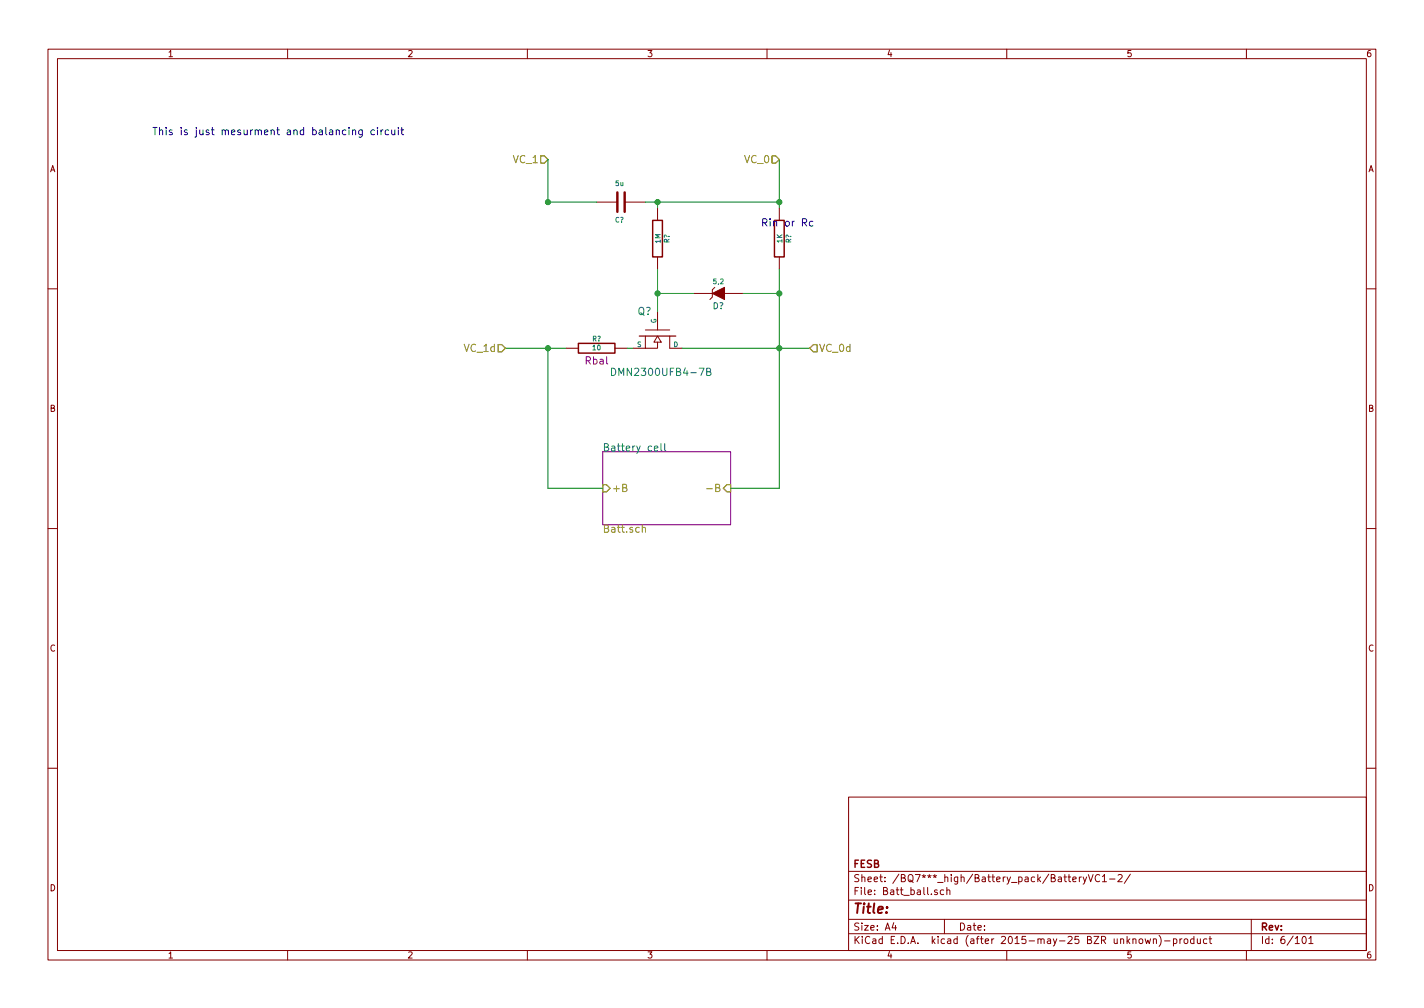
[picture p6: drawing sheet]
EESchema Schematic File Version 2
LIBS:iso5500
LIBS:crf_1
LIBS:BQ76940
LIBS:power
LIBS:device
LIBS:transistors
LIBS:conn
LIBS:linear
LIBS:regul
LIBS:74xx
LIBS:cmos4000
LIBS:adc-dac
LIBS:memory
LIBS:xilinx
LIBS:microcontrollers
LIBS:dsp
LIBS:microchip
LIBS:analog_switches
LIBS:motorola
LIBS:texas
LIBS:intel
LIBS:audio
LIBS:interface
LIBS:digital-audio
LIBS:philips
LIBS:display
LIBS:cypress
LIBS:siliconi
LIBS:opto
LIBS:atmel
LIBS:contrib
LIBS:valves
LIBS:BMS-cache
EELAYER 25 0
EELAYER END
$Descr A4 11693 8268
encoding utf-8
Sheet 14 101
Title ""
Date ""
Rev ""
Comp "FESB"
Comment1 ""
Comment2 ""
Comment3 ""
Comment4 ""
$EndDescr
$Sheet
S 4950 3700 1050 600 
U 55BD50FF
F0 "Battery cell" 60
F1 "Batt.sch" 60
F2 "-B" I R 6000 4000 60 
F3 "+B" I L 4950 4000 60 
$EndSheet
Text Notes 1250 1100 0    60   ~ 0
This is just mesurment and balancing circuit
$Comp
L MOS_N Q?
U 1 1
P 5400 2750
AR Path="/55BB8FBC/3A501D31/55BD57AA" Ref="Q?"  Part="1" 
AR Path="/55BB8FBC/3A507C61/55BD57AA" Ref="Q?"  Part="1" 
AR Path="/55BB8FBC/3A509CE9/55BD57AA" Ref="Q?"  Part="1" 
AR Path="/55BB8FBC/3A53CBC8/55BD57AA" Ref="Q?"  Part="1" 
AR Path="/55BB8FBC/3A539FA4/55BD57AA" Ref="Q?"  Part="1" 
AR Path="/55BB8FBC/3A5B5476/3A501D31/55BD57AA" Ref="Q?"  Part="1" 
AR Path="/55BB8FBC/3A5B5476/3A5031D0/55BD57AA" Ref="Q?"  Part="1" 
AR Path="/55BB8FBC/3A5B5476/3A507C61/55BD57AA" Ref="Q?"  Part="1" 
AR Path="/55BB8FBC/3A5B5476/3A509CE9/55BD57AA" Ref="Q?"  Part="1" 
AR Path="/55BB8FBC/3A5B5476/3A53CBC8/55BD57AA" Ref="Q?"  Part="1" 
AR Path="/55BB8FBC/3A5B5476/3A5401FD/55BD57AA" Ref="Q?"  Part="1" 
AR Path="/55BB8FBC/3A5B5476/3A5314A2/55BD57AA" Ref="Q?"  Part="1" 
AR Path="/55BB8FBC/3A5B5476/3A5364FA/55BD57AA" Ref="Q?"  Part="1" 
AR Path="/55BB8FBC/3A5B5476/3A539FA4/55BD57AA" Ref="Q?"  Part="1" 
AR Path="/3A58CB36/3A501D31/55BD57AA" Ref="Q?"  Part="1" 
AR Path="/3A58CB36/3A5031D0/55BD57AA" Ref="Q?"  Part="1" 
AR Path="/3A58CB36/3A507C61/55BD57AA" Ref="Q?"  Part="1" 
AR Path="/3A58CB36/3A509CE9/55BD57AA" Ref="Q?"  Part="1" 
AR Path="/3A58CB36/3A53CBC8/55BD57AA" Ref="Q?"  Part="1" 
AR Path="/3A58CB36/3A5401FD/55BD57AA" Ref="Q?"  Part="1" 
AR Path="/3A58CB36/3A5314A2/55BD57AA" Ref="Q?"  Part="1" 
AR Path="/3A58CB36/3A5364FA/55BD57AA" Ref="Q?"  Part="1" 
AR Path="/3A58CB36/3A539FA4/55BD57AA" Ref="Q?"  Part="1" 
AR Path="/55C14E4B/3A5B5476/3A501D31/55BD57AA" Ref="Q?"  Part="1" 
AR Path="/55C14E4B/3A5B5476/3A5031D0/55BD57AA" Ref="Q?"  Part="1" 
AR Path="/55C14E4B/3A5B5476/3A507C61/55BD57AA" Ref="Q?"  Part="1" 
AR Path="/55C14E4B/3A5B5476/3A509CE9/55BD57AA" Ref="Q?"  Part="1" 
AR Path="/55C14E4B/3A5B5476/3A53CBC8/55BD57AA" Ref="Q?"  Part="1" 
AR Path="/55C14E4B/3A5B5476/3A5401FD/55BD57AA" Ref="Q?"  Part="1" 
AR Path="/55C14E4B/3A5B5476/3A5314A2/55BD57AA" Ref="Q?"  Part="1" 
AR Path="/55C14E4B/3A5B5476/3A5364FA/55BD57AA" Ref="Q?"  Part="1" 
AR Path="/55C14E4B/3A5B5476/3A539FA4/55BD57AA" Ref="Q?"  Part="1" 
F 0 "Q?" V 5200 2700 60  0000 R CNN
F 1 "DMN2300UFB4-7B" V 5700 3200 60  0000 R CNN
F 2 "" H 5400 2750 60  0000 C CNN
F 3 "" H 5400 2750 60  0000 C CNN
	1    5400 2750
	0    1    1    0   
$EndComp
$Comp
L R R?
U 1 1
P 4900 2850
AR Path="/55BB8FBC/3A501D31/55BD5928" Ref="R?"  Part="1" 
AR Path="/55BB8FBC/3A507C61/55BD5928" Ref="R?"  Part="1" 
AR Path="/55BB8FBC/3A509CE9/55BD5928" Ref="R?"  Part="1" 
AR Path="/55BB8FBC/3A53CBC8/55BD5928" Ref="R?"  Part="1" 
AR Path="/55BB8FBC/3A539FA4/55BD5928" Ref="R?"  Part="1" 
AR Path="/55BB8FBC/3A5B5476/3A501D31/55BD5928" Ref="R?"  Part="1" 
AR Path="/55BB8FBC/3A5B5476/3A5031D0/55BD5928" Ref="R?"  Part="1" 
AR Path="/55BB8FBC/3A5B5476/3A507C61/55BD5928" Ref="R?"  Part="1" 
AR Path="/55BB8FBC/3A5B5476/3A509CE9/55BD5928" Ref="R?"  Part="1" 
AR Path="/55BB8FBC/3A5B5476/3A53CBC8/55BD5928" Ref="R?"  Part="1" 
AR Path="/55BB8FBC/3A5B5476/3A5401FD/55BD5928" Ref="R?"  Part="1" 
AR Path="/55BB8FBC/3A5B5476/3A5314A2/55BD5928" Ref="R?"  Part="1" 
AR Path="/55BB8FBC/3A5B5476/3A5364FA/55BD5928" Ref="R?"  Part="1" 
AR Path="/55BB8FBC/3A5B5476/3A539FA4/55BD5928" Ref="R?"  Part="1" 
AR Path="/3A58CB36/3A501D31/55BD5928" Ref="R?"  Part="1" 
AR Path="/3A58CB36/3A5031D0/55BD5928" Ref="R?"  Part="1" 
AR Path="/3A58CB36/3A507C61/55BD5928" Ref="R?"  Part="1" 
AR Path="/3A58CB36/3A509CE9/55BD5928" Ref="R?"  Part="1" 
AR Path="/3A58CB36/3A53CBC8/55BD5928" Ref="R?"  Part="1" 
AR Path="/3A58CB36/3A5401FD/55BD5928" Ref="R?"  Part="1" 
AR Path="/3A58CB36/3A5314A2/55BD5928" Ref="R?"  Part="1" 
AR Path="/3A58CB36/3A5364FA/55BD5928" Ref="R?"  Part="1" 
AR Path="/3A58CB36/3A539FA4/55BD5928" Ref="R?"  Part="1" 
AR Path="/55C14E4B/3A5B5476/3A501D31/55BD5928" Ref="R?"  Part="1" 
AR Path="/55C14E4B/3A5B5476/3A5031D0/55BD5928" Ref="R?"  Part="1" 
AR Path="/55C14E4B/3A5B5476/3A507C61/55BD5928" Ref="R?"  Part="1" 
AR Path="/55C14E4B/3A5B5476/3A509CE9/55BD5928" Ref="R?"  Part="1" 
AR Path="/55C14E4B/3A5B5476/3A53CBC8/55BD5928" Ref="R?"  Part="1" 
AR Path="/55C14E4B/3A5B5476/3A5401FD/55BD5928" Ref="R?"  Part="1" 
AR Path="/55C14E4B/3A5B5476/3A5314A2/55BD5928" Ref="R?"  Part="1" 
AR Path="/55C14E4B/3A5B5476/3A5364FA/55BD5928" Ref="R?"  Part="1" 
AR Path="/55C14E4B/3A5B5476/3A539FA4/55BD5928" Ref="R?"  Part="1" 
F 0 "R?" V 4980 2850 40  0000 C CNN
F 1 "10" V 4907 2851 40  0000 C CNN
F 2 "" V 4830 2850 30  0000 C CNN
F 3 "" H 4900 2850 30  0000 C CNN
F 4 "Rbal" V 4800 2850 60  0000 C CNN "Name"
	1    4900 2850
	0    -1   -1   0   
$EndComp
$Comp
L ZENER D?
U 1 1
P 5900 2400
AR Path="/55BB8FBC/3A501D31/55BD5ABC" Ref="D?"  Part="1" 
AR Path="/55BB8FBC/3A507C61/55BD5ABC" Ref="D?"  Part="1" 
AR Path="/55BB8FBC/3A509CE9/55BD5ABC" Ref="D?"  Part="1" 
AR Path="/55BB8FBC/3A53CBC8/55BD5ABC" Ref="D?"  Part="1" 
AR Path="/55BB8FBC/3A539FA4/55BD5ABC" Ref="D?"  Part="1" 
AR Path="/55BB8FBC/3A5B5476/3A501D31/55BD5ABC" Ref="D?"  Part="1" 
AR Path="/55BB8FBC/3A5B5476/3A5031D0/55BD5ABC" Ref="D?"  Part="1" 
AR Path="/55BB8FBC/3A5B5476/3A507C61/55BD5ABC" Ref="D?"  Part="1" 
AR Path="/55BB8FBC/3A5B5476/3A509CE9/55BD5ABC" Ref="D?"  Part="1" 
AR Path="/55BB8FBC/3A5B5476/3A53CBC8/55BD5ABC" Ref="D?"  Part="1" 
AR Path="/55BB8FBC/3A5B5476/3A5401FD/55BD5ABC" Ref="D?"  Part="1" 
AR Path="/55BB8FBC/3A5B5476/3A5314A2/55BD5ABC" Ref="D?"  Part="1" 
AR Path="/55BB8FBC/3A5B5476/3A5364FA/55BD5ABC" Ref="D?"  Part="1" 
AR Path="/55BB8FBC/3A5B5476/3A539FA4/55BD5ABC" Ref="D?"  Part="1" 
AR Path="/3A58CB36/3A501D31/55BD5ABC" Ref="D?"  Part="1" 
AR Path="/3A58CB36/3A5031D0/55BD5ABC" Ref="D?"  Part="1" 
AR Path="/3A58CB36/3A507C61/55BD5ABC" Ref="D?"  Part="1" 
AR Path="/3A58CB36/3A509CE9/55BD5ABC" Ref="D?"  Part="1" 
AR Path="/3A58CB36/3A53CBC8/55BD5ABC" Ref="D?"  Part="1" 
AR Path="/3A58CB36/3A5401FD/55BD5ABC" Ref="D?"  Part="1" 
AR Path="/3A58CB36/3A5314A2/55BD5ABC" Ref="D?"  Part="1" 
AR Path="/3A58CB36/3A5364FA/55BD5ABC" Ref="D?"  Part="1" 
AR Path="/3A58CB36/3A539FA4/55BD5ABC" Ref="D?"  Part="1" 
AR Path="/55C14E4B/3A5B5476/3A501D31/55BD5ABC" Ref="D?"  Part="1" 
AR Path="/55C14E4B/3A5B5476/3A5031D0/55BD5ABC" Ref="D?"  Part="1" 
AR Path="/55C14E4B/3A5B5476/3A507C61/55BD5ABC" Ref="D?"  Part="1" 
AR Path="/55C14E4B/3A5B5476/3A509CE9/55BD5ABC" Ref="D?"  Part="1" 
AR Path="/55C14E4B/3A5B5476/3A53CBC8/55BD5ABC" Ref="D?"  Part="1" 
AR Path="/55C14E4B/3A5B5476/3A5401FD/55BD5ABC" Ref="D?"  Part="1" 
AR Path="/55C14E4B/3A5B5476/3A5314A2/55BD5ABC" Ref="D?"  Part="1" 
AR Path="/55C14E4B/3A5B5476/3A5364FA/55BD5ABC" Ref="D?"  Part="1" 
AR Path="/55C14E4B/3A5B5476/3A539FA4/55BD5ABC" Ref="D?"  Part="1" 
F 0 "D?" H 5900 2500 50  0000 C CNN
F 1 "5,2" H 5900 2300 40  0000 C CNN
F 2 "" H 5900 2400 60  0000 C CNN
F 3 "" H 5900 2400 60  0000 C CNN
	1    5900 2400
	-1   0    0    1   
$EndComp
$Comp
L R R?
U 1 1
P 6400 1950
AR Path="/55BB8FBC/3A501D31/55BD5B30" Ref="R?"  Part="1" 
AR Path="/55BB8FBC/3A507C61/55BD5B30" Ref="R?"  Part="1" 
AR Path="/55BB8FBC/3A509CE9/55BD5B30" Ref="R?"  Part="1" 
AR Path="/55BB8FBC/3A53CBC8/55BD5B30" Ref="R?"  Part="1" 
AR Path="/55BB8FBC/3A539FA4/55BD5B30" Ref="R?"  Part="1" 
AR Path="/55BB8FBC/3A5B5476/3A501D31/55BD5B30" Ref="R?"  Part="1" 
AR Path="/55BB8FBC/3A5B5476/3A5031D0/55BD5B30" Ref="R?"  Part="1" 
AR Path="/55BB8FBC/3A5B5476/3A507C61/55BD5B30" Ref="R?"  Part="1" 
AR Path="/55BB8FBC/3A5B5476/3A509CE9/55BD5B30" Ref="R?"  Part="1" 
AR Path="/55BB8FBC/3A5B5476/3A53CBC8/55BD5B30" Ref="R?"  Part="1" 
AR Path="/55BB8FBC/3A5B5476/3A5401FD/55BD5B30" Ref="R?"  Part="1" 
AR Path="/55BB8FBC/3A5B5476/3A5314A2/55BD5B30" Ref="R?"  Part="1" 
AR Path="/55BB8FBC/3A5B5476/3A5364FA/55BD5B30" Ref="R?"  Part="1" 
AR Path="/55BB8FBC/3A5B5476/3A539FA4/55BD5B30" Ref="R?"  Part="1" 
AR Path="/3A58CB36/3A501D31/55BD5B30" Ref="R?"  Part="1" 
AR Path="/3A58CB36/3A5031D0/55BD5B30" Ref="R?"  Part="1" 
AR Path="/3A58CB36/3A507C61/55BD5B30" Ref="R?"  Part="1" 
AR Path="/3A58CB36/3A509CE9/55BD5B30" Ref="R?"  Part="1" 
AR Path="/3A58CB36/3A53CBC8/55BD5B30" Ref="R?"  Part="1" 
AR Path="/3A58CB36/3A5401FD/55BD5B30" Ref="R?"  Part="1" 
AR Path="/3A58CB36/3A5314A2/55BD5B30" Ref="R?"  Part="1" 
AR Path="/3A58CB36/3A5364FA/55BD5B30" Ref="R?"  Part="1" 
AR Path="/3A58CB36/3A539FA4/55BD5B30" Ref="R?"  Part="1" 
AR Path="/55C14E4B/3A5B5476/3A501D31/55BD5B30" Ref="R?"  Part="1" 
AR Path="/55C14E4B/3A5B5476/3A5031D0/55BD5B30" Ref="R?"  Part="1" 
AR Path="/55C14E4B/3A5B5476/3A507C61/55BD5B30" Ref="R?"  Part="1" 
AR Path="/55C14E4B/3A5B5476/3A509CE9/55BD5B30" Ref="R?"  Part="1" 
AR Path="/55C14E4B/3A5B5476/3A53CBC8/55BD5B30" Ref="R?"  Part="1" 
AR Path="/55C14E4B/3A5B5476/3A5401FD/55BD5B30" Ref="R?"  Part="1" 
AR Path="/55C14E4B/3A5B5476/3A5314A2/55BD5B30" Ref="R?"  Part="1" 
AR Path="/55C14E4B/3A5B5476/3A5364FA/55BD5B30" Ref="R?"  Part="1" 
AR Path="/55C14E4B/3A5B5476/3A539FA4/55BD5B30" Ref="R?"  Part="1" 
F 0 "R?" V 6480 1950 40  0000 C CNN
F 1 "1K" V 6407 1951 40  0000 C CNN
F 2 "" V 6330 1950 30  0000 C CNN
F 3 "" H 6400 1950 30  0000 C CNN
	1    6400 1950
	1    0    0    -1  
$EndComp
$Comp
L C C?
U 1 1
P 5100 1650
AR Path="/55BB8FBC/3A501D31/55BD5F3E" Ref="C?"  Part="1" 
AR Path="/55BB8FBC/3A507C61/55BD5F3E" Ref="C?"  Part="1" 
AR Path="/55BB8FBC/3A509CE9/55BD5F3E" Ref="C?"  Part="1" 
AR Path="/55BB8FBC/3A53CBC8/55BD5F3E" Ref="C?"  Part="1" 
AR Path="/55BB8FBC/3A539FA4/55BD5F3E" Ref="C?"  Part="1" 
AR Path="/55BB8FBC/3A5B5476/3A501D31/55BD5F3E" Ref="C?"  Part="1" 
AR Path="/55BB8FBC/3A5B5476/3A5031D0/55BD5F3E" Ref="C?"  Part="1" 
AR Path="/55BB8FBC/3A5B5476/3A507C61/55BD5F3E" Ref="C?"  Part="1" 
AR Path="/55BB8FBC/3A5B5476/3A509CE9/55BD5F3E" Ref="C?"  Part="1" 
AR Path="/55BB8FBC/3A5B5476/3A53CBC8/55BD5F3E" Ref="C?"  Part="1" 
AR Path="/55BB8FBC/3A5B5476/3A5401FD/55BD5F3E" Ref="C?"  Part="1" 
AR Path="/55BB8FBC/3A5B5476/3A5314A2/55BD5F3E" Ref="C?"  Part="1" 
AR Path="/55BB8FBC/3A5B5476/3A5364FA/55BD5F3E" Ref="C?"  Part="1" 
AR Path="/55BB8FBC/3A5B5476/3A539FA4/55BD5F3E" Ref="C?"  Part="1" 
AR Path="/3A58CB36/3A501D31/55BD5F3E" Ref="C?"  Part="1" 
AR Path="/3A58CB36/3A5031D0/55BD5F3E" Ref="C?"  Part="1" 
AR Path="/3A58CB36/3A507C61/55BD5F3E" Ref="C?"  Part="1" 
AR Path="/3A58CB36/3A509CE9/55BD5F3E" Ref="C?"  Part="1" 
AR Path="/3A58CB36/3A53CBC8/55BD5F3E" Ref="C?"  Part="1" 
AR Path="/3A58CB36/3A5401FD/55BD5F3E" Ref="C?"  Part="1" 
AR Path="/3A58CB36/3A5314A2/55BD5F3E" Ref="C?"  Part="1" 
AR Path="/3A58CB36/3A5364FA/55BD5F3E" Ref="C?"  Part="1" 
AR Path="/3A58CB36/3A539FA4/55BD5F3E" Ref="C?"  Part="1" 
AR Path="/55C14E4B/3A5B5476/3A501D31/55BD5F3E" Ref="C?"  Part="1" 
AR Path="/55C14E4B/3A5B5476/3A5031D0/55BD5F3E" Ref="C?"  Part="1" 
AR Path="/55C14E4B/3A5B5476/3A507C61/55BD5F3E" Ref="C?"  Part="1" 
AR Path="/55C14E4B/3A5B5476/3A509CE9/55BD5F3E" Ref="C?"  Part="1" 
AR Path="/55C14E4B/3A5B5476/3A53CBC8/55BD5F3E" Ref="C?"  Part="1" 
AR Path="/55C14E4B/3A5B5476/3A5401FD/55BD5F3E" Ref="C?"  Part="1" 
AR Path="/55C14E4B/3A5B5476/3A5314A2/55BD5F3E" Ref="C?"  Part="1" 
AR Path="/55C14E4B/3A5B5476/3A5364FA/55BD5F3E" Ref="C?"  Part="1" 
AR Path="/55C14E4B/3A5B5476/3A539FA4/55BD5F3E" Ref="C?"  Part="1" 
F 0 "C?" V 5250 1600 40  0000 L CNN
F 1 "5u" V 4950 1600 40  0000 L CNN
F 2 "" H 5138 1500 30  0000 C CNN
F 3 "" H 5100 1650 60  0000 C CNN
F 4 "Cc" V 5100 1650 60  0001 C CNN "Name"
	1    5100 1650
	0    1    1    0   
$EndComp
Connection ~ 4500 2850
Wire Wire Line
	4150 2850 4650 2850
Wire Wire Line
	4500 4000 4950 4000
Wire Wire Line
	5150 2850 5200 2850
Connection ~ 6400 2400
Wire Wire Line
	6100 2400 6400 2400
Connection ~ 6400 2850
Wire Wire Line
	5400 2200 5400 2550
Wire Wire Line
	5700 2400 5400 2400
Wire Wire Line
	6400 4000 6000 4000
Wire Wire Line
	5600 2850 6650 2850
Wire Wire Line
	5300 1650 6400 1650
Wire Wire Line
	6400 1300 6400 1700
Wire Wire Line
	4500 1650 4900 1650
$Comp
L R R?
U 1 1
P 5400 1950
AR Path="/55BB8FBC/3A501D31/55BD60D7" Ref="R?"  Part="1" 
AR Path="/55BB8FBC/3A507C61/55BD60D7" Ref="R?"  Part="1" 
AR Path="/55BB8FBC/3A509CE9/55BD60D7" Ref="R?"  Part="1" 
AR Path="/55BB8FBC/3A53CBC8/55BD60D7" Ref="R?"  Part="1" 
AR Path="/55BB8FBC/3A539FA4/55BD60D7" Ref="R?"  Part="1" 
AR Path="/55BB8FBC/3A5B5476/3A501D31/55BD60D7" Ref="R?"  Part="1" 
AR Path="/55BB8FBC/3A5B5476/3A5031D0/55BD60D7" Ref="R?"  Part="1" 
AR Path="/55BB8FBC/3A5B5476/3A507C61/55BD60D7" Ref="R?"  Part="1" 
AR Path="/55BB8FBC/3A5B5476/3A509CE9/55BD60D7" Ref="R?"  Part="1" 
AR Path="/55BB8FBC/3A5B5476/3A53CBC8/55BD60D7" Ref="R?"  Part="1" 
AR Path="/55BB8FBC/3A5B5476/3A5401FD/55BD60D7" Ref="R?"  Part="1" 
AR Path="/55BB8FBC/3A5B5476/3A5314A2/55BD60D7" Ref="R?"  Part="1" 
AR Path="/55BB8FBC/3A5B5476/3A5364FA/55BD60D7" Ref="R?"  Part="1" 
AR Path="/55BB8FBC/3A5B5476/3A539FA4/55BD60D7" Ref="R?"  Part="1" 
AR Path="/3A58CB36/3A501D31/55BD60D7" Ref="R?"  Part="1" 
AR Path="/3A58CB36/3A5031D0/55BD60D7" Ref="R?"  Part="1" 
AR Path="/3A58CB36/3A507C61/55BD60D7" Ref="R?"  Part="1" 
AR Path="/3A58CB36/3A509CE9/55BD60D7" Ref="R?"  Part="1" 
AR Path="/3A58CB36/3A53CBC8/55BD60D7" Ref="R?"  Part="1" 
AR Path="/3A58CB36/3A5401FD/55BD60D7" Ref="R?"  Part="1" 
AR Path="/3A58CB36/3A5314A2/55BD60D7" Ref="R?"  Part="1" 
AR Path="/3A58CB36/3A5364FA/55BD60D7" Ref="R?"  Part="1" 
AR Path="/3A58CB36/3A539FA4/55BD60D7" Ref="R?"  Part="1" 
AR Path="/55C14E4B/3A5B5476/3A501D31/55BD60D7" Ref="R?"  Part="1" 
AR Path="/55C14E4B/3A5B5476/3A5031D0/55BD60D7" Ref="R?"  Part="1" 
AR Path="/55C14E4B/3A5B5476/3A507C61/55BD60D7" Ref="R?"  Part="1" 
AR Path="/55C14E4B/3A5B5476/3A509CE9/55BD60D7" Ref="R?"  Part="1" 
AR Path="/55C14E4B/3A5B5476/3A53CBC8/55BD60D7" Ref="R?"  Part="1" 
AR Path="/55C14E4B/3A5B5476/3A5401FD/55BD60D7" Ref="R?"  Part="1" 
AR Path="/55C14E4B/3A5B5476/3A5314A2/55BD60D7" Ref="R?"  Part="1" 
AR Path="/55C14E4B/3A5B5476/3A5364FA/55BD60D7" Ref="R?"  Part="1" 
AR Path="/55C14E4B/3A5B5476/3A539FA4/55BD60D7" Ref="R?"  Part="1" 
F 0 "R?" V 5480 1950 40  0000 C CNN
F 1 "1M" V 5407 1951 40  0000 C CNN
F 2 "" V 5330 1950 30  0000 C CNN
F 3 "" H 5400 1950 30  0000 C CNN
	1    5400 1950
	1    0    0    -1  
$EndComp
Wire Wire Line
	5400 1700 5400 1650
Connection ~ 5400 1650
Connection ~ 5400 2400
Connection ~ 4500 1650
Connection ~ 6400 1650
Text HLabel 4500 1300 0    60   Input ~ 0
VC_1
Text HLabel 6400 1300 0    60   Input ~ 0
VC_0
Text HLabel 4150 2850 0    60   Input ~ 0
VC_1d
Text HLabel 6650 2850 2    60   Input ~ 0
VC_0d
Wire Wire Line
	6400 4000 6400 2200
Text Notes 6250 1850 0    60   ~ 0
Rin or Rc
Wire Wire Line
	4500 4000 4500 2850
Wire Wire Line
	4500 1650 4500 1300
$EndSCHEMATC
